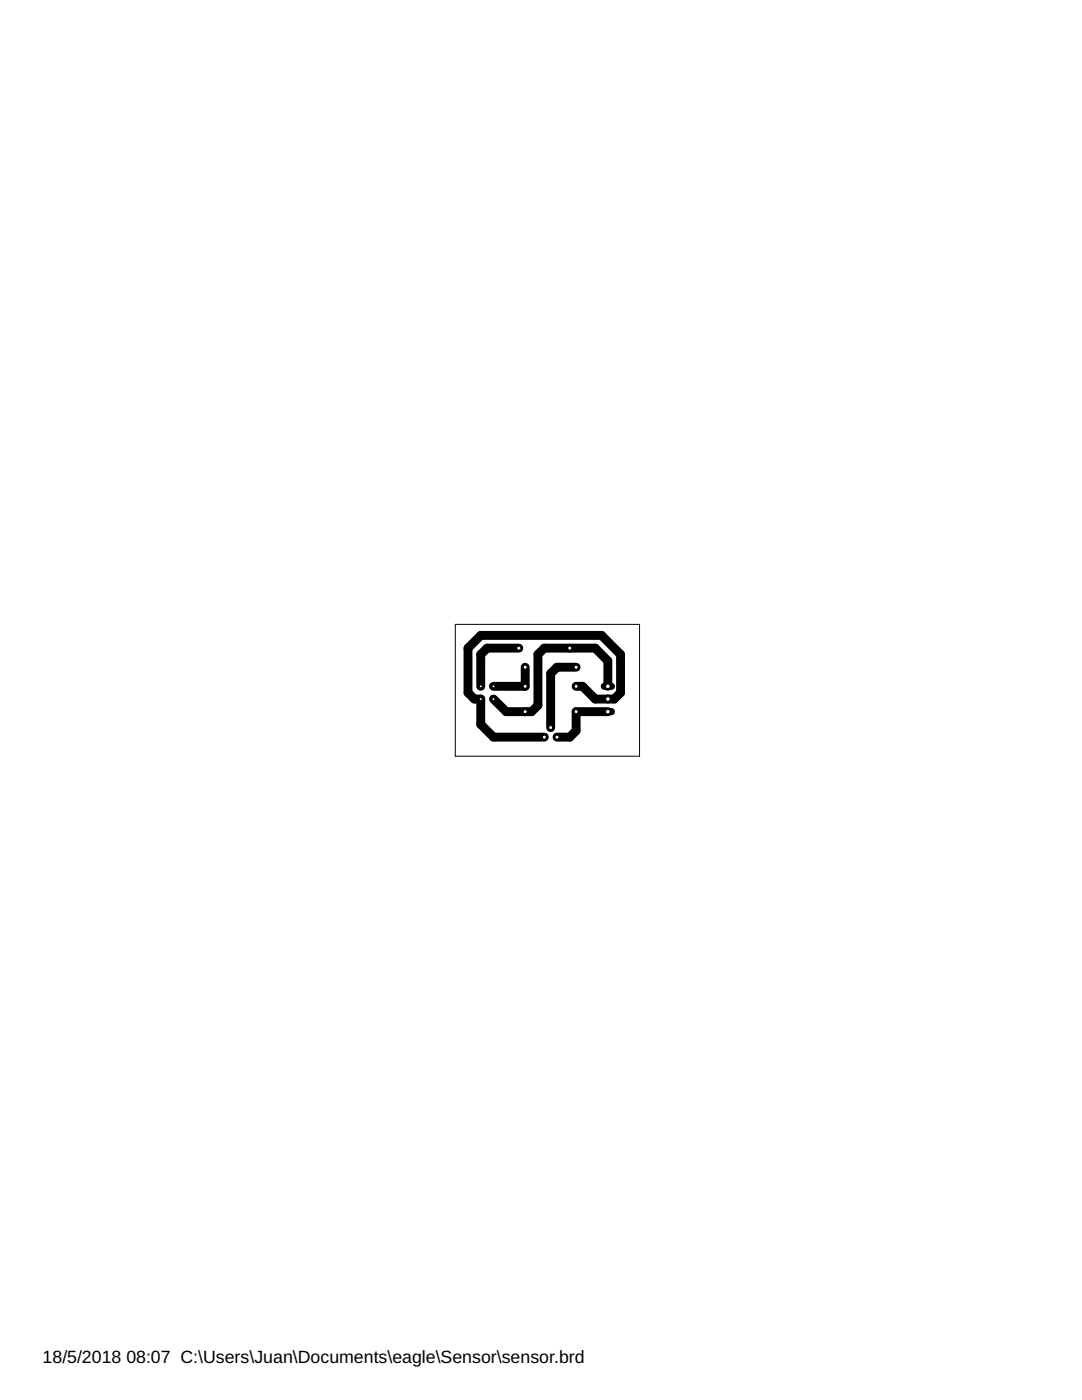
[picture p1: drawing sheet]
<svg xmlns="http://www.w3.org/2000/svg" width="216mm" height="279mm" viewBox="0 0 216 279" stroke-linecap="round" stroke-linejoin="round" font-family="sans-serif">
<path d="M103.5 129.3h-6.3l-1.3 1.3v6.4M104.8 133.2v3.8h-6.3M115 137h1.2l2.6 2.5h3.8l1.2-1.3v-7.6l-3.8-3.8h-24.1l-2.5 2.5v8.9l1.3 1.3h1.2v5.1l2.6 2.5h10.1M115 133.2h-3.9l-1.2 1.2v10.8M121.3 137v-5.1l-2.5-2.6h-10.2l-1.3 1.3v10.2l-1.2 1.2h-5.1l-2.5-2.5M121.3 142h-6.3v3.8l-1.3 1.3h-2.6" fill="none" stroke="#000" stroke-width="1.8"/>
<circle cx="95.9" cy="139.5" r=".64" fill="#000" stroke="#000" stroke-width=".2"/>
<circle cx="95.9" cy="139.5" r=".3" fill="#fff" stroke="#000" stroke-width=".2"/>
<circle cx="98.5" cy="139.5" r=".64" fill="#000" stroke="#000" stroke-width=".2"/>
<circle cx="98.5" cy="139.5" r=".3" fill="#fff" stroke="#000" stroke-width=".2"/>
<circle cx="98.5" cy="137" r=".64" fill="#000" stroke="#000" stroke-width=".2"/>
<circle cx="98.5" cy="137" r=".3" fill="#fff" stroke="#000" stroke-width=".2"/>
<circle cx="95.9" cy="137" r=".64" fill="#000" stroke="#000" stroke-width=".2"/>
<circle cx="95.9" cy="137" r=".3" fill="#fff" stroke="#000" stroke-width=".2"/>
<circle cx="111.1" cy="147.1" r=".71" fill="#000" stroke="#000" stroke-width=".2"/>
<circle cx="111.1" cy="147.1" r=".4" fill="#fff" stroke="#000" stroke-width=".2"/>
<circle cx="109.9" cy="145.2" r=".71" fill="#000" stroke="#000" stroke-width=".2"/>
<circle cx="109.9" cy="145.2" r=".4" fill="#fff" stroke="#000" stroke-width=".2"/>
<circle cx="108.6" cy="147.1" r=".71" fill="#000" stroke="#000" stroke-width=".2"/>
<circle cx="108.6" cy="147.1" r=".4" fill="#fff" stroke="#000" stroke-width=".2"/>
<circle cx="104.8" cy="133.2" r=".71" fill="#000" stroke="#000" stroke-width=".2"/>
<circle cx="104.8" cy="133.2" r=".4" fill="#fff" stroke="#000" stroke-width=".2"/>
<circle cx="115" cy="133.2" r=".71" fill="#000" stroke="#000" stroke-width=".2"/>
<circle cx="115" cy="133.2" r=".4" fill="#fff" stroke="#000" stroke-width=".2"/>
<circle cx="115" cy="142" r=".71" fill="#000" stroke="#000" stroke-width=".2"/>
<circle cx="115" cy="142" r=".4" fill="#fff" stroke="#000" stroke-width=".2"/>
<circle cx="104.8" cy="142" r=".71" fill="#000" stroke="#000" stroke-width=".2"/>
<circle cx="104.8" cy="142" r=".4" fill="#fff" stroke="#000" stroke-width=".2"/>
<circle cx="115" cy="137" r=".71" fill="#000" stroke="#000" stroke-width=".2"/>
<circle cx="115" cy="137" r=".4" fill="#fff" stroke="#000" stroke-width=".2"/>
<circle cx="104.8" cy="137" r=".71" fill="#000" stroke="#000" stroke-width=".2"/>
<circle cx="104.8" cy="137" r=".4" fill="#fff" stroke="#000" stroke-width=".2"/>
<circle cx="103.5" cy="129.3" r=".71" fill="#000" stroke="#000" stroke-width=".2"/>
<circle cx="103.5" cy="129.3" r=".4" fill="#fff" stroke="#000" stroke-width=".2"/>
<circle cx="113.7" cy="129.3" r=".71" fill="#000" stroke="#000" stroke-width=".2"/>
<circle cx="113.7" cy="129.3" r=".4" fill="#fff" stroke="#000" stroke-width=".2"/>
<path d="M120.6 142h1.4" fill="none" stroke="#000" stroke-width="1.4"/>
<circle cx="121.3" cy="142" r=".47" fill="#fff" stroke="#000" stroke-width=".2"/>
<path d="M120.6 139.5h1.4" fill="none" stroke="#000" stroke-width="1.4"/>
<circle cx="121.3" cy="139.5" r=".47" fill="#fff" stroke="#000" stroke-width=".2"/>
<path d="M120.6 137h1.4" fill="none" stroke="#000" stroke-width="1.4"/>
<circle cx="121.3" cy="137" r=".47" fill="#fff" stroke="#000" stroke-width=".2"/>
<path d="M90.8 124.6h36.8v26.3h-36.8z" fill="none" stroke="#000" stroke-width=".2"/>
<g font-size="3.5">
<text x="8.5" y="272">18/5/2018</text>
<text x="25.2" y="272">08:07 C:\Users\Juan\Documents\eagle\Sensor\sensor.brd</text>
</g>
</svg>
